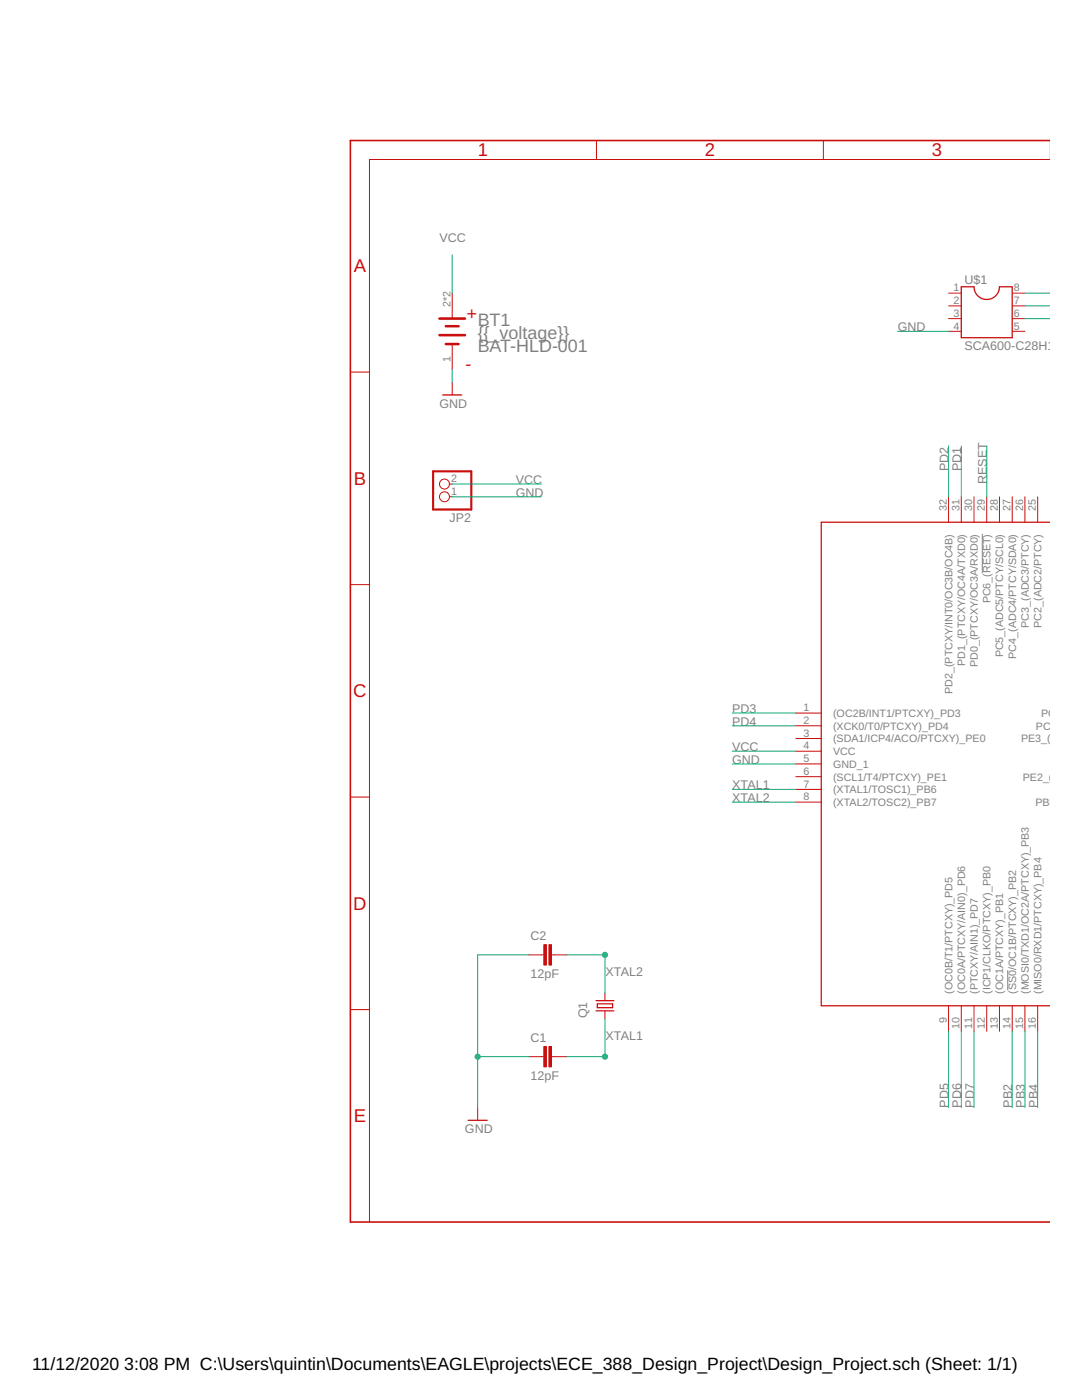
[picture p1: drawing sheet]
<svg xmlns="http://www.w3.org/2000/svg" width="216mm" height="279mm" viewBox="0 0 216 279" stroke-linecap="round" stroke-linejoin="round" font-family="sans-serif">
<path d="M196 106.6v7.8M201.1 193.6v4.1" fill="none" stroke="#808080" stroke-width=".2"/>
<path d="M191.8 57.2h2.6a2.54 2.54 0 0 0 2.5 2.6 2.54 2.54 0 0 0 2.5-2.6h2.6v10.2h-10.2zM88.3 78.8h3.8M209.6 104.2h-45.7v96.5h45.7M118.9 199.7h3.6M118.9 201.7h3.6M119.2 200.3h3v.8h-3zM93.4 223.6h3.8" fill="none" stroke="#c90d0c" stroke-width=".25"/>
<g fill="none" stroke="#c90d0c" stroke-width=".2">
<path d="M119 28v3.8M164.3 28v3.8M209.6 31.8h-135.9v212.1M90.2 58.5v5.1M189.3 58.5h2.5M202 58.5h2.5M69.9 74.3h3.8M90.2 63.6h.1M90.2 76.3v2.5M90.3 68.7l-.1 5M189.3 61h2.5M189.3 63.6h2.5"/>
<path d="M189.3 66.1h2.5M202 61h2.5M202 63.6h2.5M202 66.1h2.5M89.7 99.1h.5M89.7 96.6h.5M189.3 99.1v5.1M191.8 99.1v5.1M194.4 99.1v5.1M196.9 99.1v5.1M199.4 99.1v5.1M202 99.1v5.1"/>
<path d="M204.5 99.1v5.1M207.1 99.1v5.1M69.9 116.7h3.8M69.9 159.1h3.8M158.8 142.3h5.1M158.8 144.8h5.1M158.8 147.4h5.1M158.8 149.9h5.1M158.8 152.5h5.1M158.8 155h5.1M158.8 157.5h5.1M158.8 160.1h5.1"/>
<path d="M105.5 190.6h3M110 190.6h3.1M120.7 198.2v1.5M69.9 201.5h3.8M105.5 210.9h3M110 210.9h3.1M120.7 201.7v1.6M189.3 200.7v5.1M191.8 200.7v5.1M194.4 200.7v5.1M196.9 200.7v5.1M199.4 200.7v5.1"/>
<path d="M202 200.7v5.1M204.5 200.7v5.1M207.1 200.7v5.1M95.3 221v2.6"/>
<circle cx="88.7" cy="99.1" r=".99"/>
<circle cx="88.7" cy="96.6" r=".99"/>
</g>
<g fill="#c90d0c" stroke="#c90d0c" stroke-width=".2">
<path d="M109.5 208.9h.5v4h-.5z"/>
<path d="M108.5 208.9h.5v4h-.5z"/>
<path d="M109.5 188.5h.5v4.1h-.5z"/>
<path d="M108.5 188.5h.5v4.1h-.5z"/>
</g>
<path d="M209.6 28h-139.7v215.9h139.7" fill="none" stroke="#c90d0c" stroke-width=".32"/>
<path d="M87.7 63.6h5.1M87.7 66.9h5.1M89 65.1h2.5M89 68.7h2.5" fill="none" stroke="#c90d0c" stroke-width=".51"/>
<path d="M86.4 94.1h7.6v7.6h-7.6z" fill="none" stroke="#c90d0c" stroke-width=".42"/>
<g fill="none" stroke="#0dab76" stroke-width=".2">
<path d="M90.2 50.9v7.6M204.5 58.5h5.1M90.2 73.7v2.6M179.1 66.1h10.2M204.5 61h5.1M204.5 63.6h5.1M90.2 99.1h17.8M90.2 96.6h17.8M189.3 89v10.1M191.8 89v10.1M196.9 89v10.1M146.1 157.5h12.7"/>
<path d="M146.1 152.5h12.7M146.1 149.9h12.7M146.1 142.3h12.7M146.1 144.8h12.7M146.1 160.1h12.7M105.5 190.6h-10.2v30.4M113.1 190.6h7.6v7.6M95.3 210.9h10.2M120.7 203.3v7.6h-7.6M189.3 205.8v15.2M191.8 205.8v15.2M194.4 205.8v15.2"/>
<path d="M202 205.8v15.2M204.5 205.8v15.2M207.1 205.8v15.2"/>
</g>
<g fill="#0dab76" stroke="#0dab76" stroke-width=".2">
<circle cx="120.7" cy="210.9" r=".51"/>
<circle cx="120.7" cy="190.6" r=".51"/>
<circle cx="95.3" cy="210.9" r=".51"/>
</g>
<g font-size="3.7" fill="#c90d0c">
<text x="95.4" y="31.2">1</text>
<text x="140.6" y="31.2">2</text>
<text x="185.9" y="31.2">3</text>
<text x="70.6" y="54.3">A</text>
<text x="70.6" y="96.7">B</text>
<text x="70.5" y="139.2">C</text>
<text x="70.5" y="181.6">D</text>
<text x="70.6" y="224">E</text>
</g>
<g font-size="3.6" fill="#808080">
<text x="95.3" y="65.1">BT1</text>
<text x="95.3" y="70.2">BAT-HLD-001</text>
<text x="95.3" y="67.7">{{_voltage}}</text>
</g>
<g font-size="3.6" fill="#c90d0c">
<text x="95.3" y="63.7" transform="rotate(-90 95.3 63.7)">+</text>
<text x="92.9" y="73.7">-</text>
</g>
<g font-size="3.5">
<text x="6.4" y="273.4">11/12/2020</text>
<text x="24.8" y="273.4">3:08 PM C:\Users\quintin\Documents\EAGLE\projects\ECE_388_Design_Project\Design_Project.sch (Sheet: 1/1)</text>
</g>
<g font-size="2.5" fill="#808080">
<text x="87.7" y="48.4">VCC</text>
<text x="192.5" y="56.6">U$1</text>
<text x="209.6" y="58.5">VCC</text>
<text x="209.6" y="63.6">ST</text>
<text x="179.1" y="66.1">GND</text>
<text x="192.5" y="69.9">SCA600-C28H1G</text>
<text x="87.7" y="81.4">GND</text>
<text x="189.3" y="94.1" transform="rotate(-90 189.3 94.1)">PD2</text>
<text x="191.8" y="94.1" transform="rotate(-90 191.8 94.1)">PD1</text>
<text x="102.9" y="99.1">GND</text>
<text x="102.9" y="96.6">VCC</text>
<text x="196.9" y="96.6" transform="rotate(-90 196.9 96.6)">RESET</text>
<text x="89.7" y="104.1">JP2</text>
<text x="146.1" y="142.3">PD3</text>
<text x="146.1" y="149.9">VCC</text>
<text x="146.1" y="144.9">PD4</text>
<text x="146.1" y="152.5">GND</text>
<text x="146.1" y="157.5">XTAL1</text>
<text x="146.1" y="160.1">XTAL2</text>
<text x="105.8" y="187.6">C2</text>
<text x="105.9" y="195.3">12pF</text>
<text x="120.8" y="194.9">XTAL2</text>
<text x="117.2" y="203.3" transform="rotate(-90 117.2 203.3)">Q1</text>
<text x="105.8" y="208">C1</text>
<text x="120.8" y="207.6">XTAL1</text>
<text x="105.9" y="215.6">12pF</text>
<text x="189.3" y="221" transform="rotate(-90 189.3 221)">PD5</text>
<text x="191.8" y="221" transform="rotate(-90 191.8 221)">PD6</text>
<text x="194.4" y="221" transform="rotate(-90 194.4 221)">PD7</text>
<text x="202" y="221" transform="rotate(-90 202 221)">PB2</text>
<text x="204.5" y="221" transform="rotate(-90 204.5 221)">PB3</text>
<text x="207.1" y="221" transform="rotate(-90 207.1 221)">PB4</text>
<text x="92.8" y="226.1">GND</text>
</g>
<g font-size="2.1" fill="#808080">
<text x="190.3" y="58.2">1</text>
<text x="202.3" y="58.2">8</text>
<text x="89.9" y="61.3" transform="rotate(-90 89.9 61.3)">2*2</text>
<text x="190.3" y="60.7">2</text>
<text x="190.3" y="63.2">3</text>
<text x="190.3" y="65.8">4</text>
<text x="202.3" y="65.8">5</text>
<text x="202.3" y="63.2">6</text>
<text x="202.3" y="60.7">7</text>
<text x="89.9" y="72.2" transform="rotate(-90 89.9 72.2)">1</text>
<text x="90" y="98.8">1</text>
<text x="90" y="96.2">2</text>
<text x="188.9" y="101.9" transform="rotate(-90 188.9 101.9)">32</text>
<text x="191.5" y="101.9" transform="rotate(-90 191.5 101.9)">31</text>
<text x="194" y="101.9" transform="rotate(-90 194 101.9)">30</text>
<text x="196.5" y="101.9" transform="rotate(-90 196.5 101.9)">29</text>
<text x="199.1" y="101.9" transform="rotate(-90 199.1 101.9)">28</text>
<text x="201.6" y="101.9" transform="rotate(-90 201.6 101.9)">27</text>
<text x="204.2" y="101.9" transform="rotate(-90 204.2 101.9)">26</text>
<text x="206.7" y="101.9" transform="rotate(-90 206.7 101.9)">25</text>
<text x="197.7" y="120.4" transform="rotate(-90 197.7 120.4)">PC6_(RESET)</text>
<text x="205.3" y="125.3" transform="rotate(-90 205.3 125.3)">PC3_(ADC3/PTCY)</text>
<text x="207.8" y="125.3" transform="rotate(-90 207.8 125.3)">PC2_(ADC2/PTCY)</text>
<text x="200.2" y="131.2" transform="rotate(-90 200.2 131.2)">PC5_(ADC5/PTCY/SCL0)</text>
<text x="202.7" y="131.4" transform="rotate(-90 202.7 131.4)">PC4_(ADC4/PTCY/SDA0)</text>
<text x="192.6" y="132.9" transform="rotate(-90 192.6 132.9)">PD1_(PTCXY/OC4A/TXD0)</text>
<text x="195.1" y="133.1" transform="rotate(-90 195.1 133.1)">PD0_(PTCXY/OC3A/RXD0)</text>
<text x="160.4" y="142">1</text>
<text x="166.2" y="143.1">(OC2B/INT1/PTCXY)_PD3</text>
<text x="190" y="138.5" transform="rotate(-90 190 138.5)">PD2_(PTCXY/INT0/OC3B/OC4B)</text>
<text x="207.8" y="143.1">PC1_(ADC</text>
<text x="160.4" y="144.5">2</text>
<text x="160.4" y="147">3</text>
<text x="160.4" y="149.6">4</text>
<text x="166.2" y="145.6">(XCK0/T0/PTCXY)_PD4</text>
<text x="166.2" y="148.2">(SDA1/ICP4/ACO/PTCXY)_PE0</text>
<text x="203.7" y="148.2">PE3_(ADC7/P</text>
<text x="206.7" y="145.6">PC0_(ADC</text>
<text x="160.4" y="152.1">5</text>
<text x="160.4" y="154.7">6</text>
<text x="166.2" y="150.7">VCC</text>
<text x="166.2" y="153.2">GND_1</text>
<text x="166.2" y="155.8">(SCL1/T4/PTCXY)_PE1</text>
<text x="204.1" y="155.8">PE2_(ADC6/P</text>
<text x="160.4" y="157.2">7</text>
<text x="160.4" y="159.7">8</text>
<text x="166.2" y="158.3">(XTAL1/TOSC1)_PB6</text>
<text x="166.2" y="160.8">(XTAL2/TOSC2)_PB7</text>
<text x="206.6" y="160.8">PB5_(PTCX</text>
<text x="190" y="198.4" transform="rotate(-90 190 198.4)">(OC0B/T1/PTCXY)_PD5</text>
<text x="192.6" y="198.4" transform="rotate(-90 192.6 198.4)">(OC0A/PTCXY/AIN0)_PD6</text>
<text x="195.1" y="198.4" transform="rotate(-90 195.1 198.4)">(PTCXY/AIN1)_PD7</text>
<text x="197.7" y="198.4" transform="rotate(-90 197.7 198.4)">(ICP1/CLKO/PTCXY)_PB0</text>
<text x="200.2" y="198.4" transform="rotate(-90 200.2 198.4)">(OC1A/PTCXY)_PB1</text>
<text x="202.7" y="198.4" transform="rotate(-90 202.7 198.4)">(SS0/OC1B/PTCXY)_PB2</text>
<text x="205.3" y="198.4" transform="rotate(-90 205.3 198.4)">(MOSI0/TXD1/OC2A/PTCXY)_PB3</text>
<text x="207.8" y="198.4" transform="rotate(-90 207.8 198.4)">(MISO0/RXD1/PTCXY)_PB4</text>
<text x="188.9" y="204.2" transform="rotate(-90 188.9 204.2)">9</text>
<text x="191.5" y="205.4" transform="rotate(-90 191.5 205.4)">10</text>
<text x="194" y="205.3" transform="rotate(-90 194 205.3)">11</text>
<text x="196.5" y="205.4" transform="rotate(-90 196.5 205.4)">12</text>
<text x="199.1" y="205.4" transform="rotate(-90 199.1 205.4)">13</text>
<text x="201.6" y="205.4" transform="rotate(-90 201.6 205.4)">14</text>
<text x="204.2" y="205.4" transform="rotate(-90 204.2 205.4)">15</text>
<text x="206.7" y="205.4" transform="rotate(-90 206.7 205.4)">16</text>
</g>
</svg>
